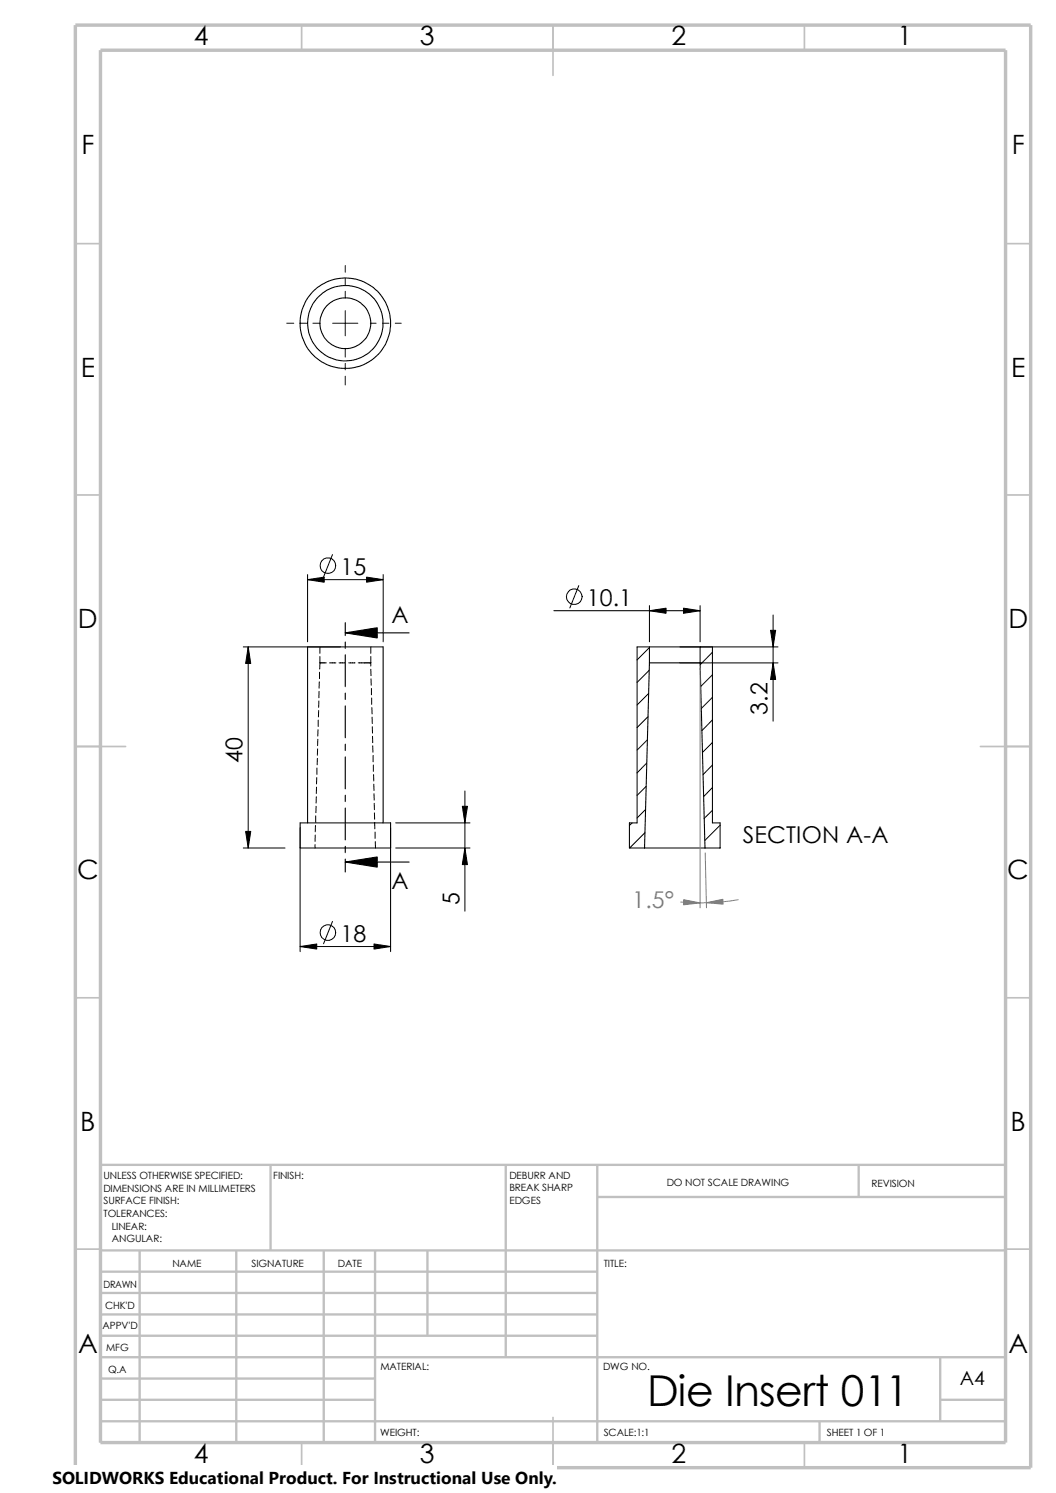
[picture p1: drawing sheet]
<svg xmlns="http://www.w3.org/2000/svg" width="210mm" height="297mm" viewBox="0 0 210 297" stroke-linecap="round" stroke-linejoin="round" font-family="sans-serif">
<g fill="none" stroke="#c0c0c0" stroke-width=".34">
<path d="M60 5v5M110 5v10M160 5v5M15 48.5h5M200 48.5h5M15 98.5h5M200 98.5h5M15 148.5h10M195 148.5h10M15 198.5h5M200 198.5h5M15 248.5h5"/>
<path d="M200 248.5h5M60 287v5M110 282v10M160 287v5"/>
</g>
<g fill="none" stroke="#c0c0c0" stroke-width=".47">
<path d="M53.8 231.7v17.1M100.6 231.7v38.3M118.8 238.1h81.2M118.8 231.7v55.3M170.8 231.7v6.4M200 231.7h-180v55.3M20 253h98.8M20 257.2h98.8M20 248.8h180M27.8 248.8v38.2M47 248.8v38.2M64.4 248.8v38.2"/>
<path d="M74.6 248.8v38.2M85 248.8v16.9M20 278.5h54.6M20 270h180M20 274.2h54.6M20 261.5h98.8M20 265.7h98.8M187 278.5h13M187 270v12.7M20 282.7h180M163 282.7v4.3"/>
</g>
<path d="M15 5h190v287h-190zM20 10h180v277h-180z" fill="none" stroke="#c0c0c0" stroke-width=".68" stroke-linecap="butt"/>
<g fill="none" stroke="#000" stroke-width=".21">
<path d="M68.7 125.9h12.7M68.7 123.9v2.5M68.7 127.7v1.3M68.7 130.3v6.3M68.7 137.9v1.2M129.2 131.9h10M129.2 128.7h10M129.2 128.7h-2.5v35h-1.5v5h3M129.2 131.9l-1 36.8M129.2 128.7v3.2M139.2 128.7h2.5v35h1.5v5h-3M139.2 131.9l1 36.8"/>
<path d="M139.2 128.7v3.2M68.7 140.4v6.4M68.7 148v1.3M68.7 150.6v6.3M68.7 158.2v1.3M59.7 163.7h18v5h-18zM61.2 163.7v-35h15v35M68.7 171.5h12.7M68.7 160.7v6.4M68.7 168.4v1.2M68.7 170.9v2.6M128.2 168.7h12"/>
<circle cx="68.7" cy="64.3" r="7.5"/>
<circle cx="68.7" cy="64.3" r="9"/>
<circle cx="68.7" cy="64.3" r="5.1"/>
</g>
<g fill="none" stroke="#000" stroke-width=".2">
<path d="M68.7 52.8v1.3M68.7 55.4v1.3M68.7 58v1.3M57 64.3h1.4M59.7 64.3h1.3M62.2 64.3h1.5M66.2 64.3h5M68.7 61.8v5M68.7 69.3v1.7M68.7 72.3v1.3M68.7 74.8v1.8M73.7 64.3h1.1"/>
<path d="M76.1 64.3h1.2M78.6 64.3h1.2M61.2 115.3h15M61.2 114.3v13.4M66.1 110.3l-1.8 4.5M76.2 114.3v13.4M115.1 116.5l-1.8 4.4M48.4 128.7h19.3M49.4 128.7v40M63.4 139.4v1.3M63.5 137.5l-.1 1.3M63.5 135.6v1.3"/>
<path d="M63.5 133.7v1.3M63.6 131.9h1.3M63.6 131.9v1.2M63.6 128.7v1.3M63.6 130.6v1.3M65.5 131.9h1.3M67.4 131.9h1.3M69.3 131.9h1.3M71.2 131.9h2.5M73.7 133.1l.1 1.3M73.7 128.7v1.3M73.7 130.6v1.9"/>
<path d="M73.8 135v1.3M73.9 136.9v1.3M73.9 138.9v1.2M110.2 121.5h29M129 138l-2.3 2.3M129.1 133.3l-2.4 2.5M129.2 128.8l-2.5 2.5M129.2 120.5v7.2M135.2 131.9h19.5M135.2 128.7h19.5M139.2 120.5v7.2M141.7 129.8l-2.4 2.4"/>
<path d="M141.7 134.2l-2.3 2.4M141.7 138.7l-2.2 2.2M153.8 122.3v21.2M62.9 158.5v1.3M62.9 156.6v1.3M63 154.7l-.1 1.3M63 152.8v1.3M63.1 150.9v1.2M63.2 149l-.1 1.2M63.2 147.1v1.2M63.2 145.2v1.2M63.3 143.3v1.2"/>
<path d="M63.4 141.4l-.1 1.2M74 140.8v1.2M74 142.7v1.2M74 144.6l.1 1.2M74.1 146.5v1.2M74.1 148.4l.1 1.2M74.2 150.3v1.3M74.3 152.2v1.3M74.3 154.1v1.3M74.3 156l.1 1.3M74.4 157.9v1.3M74.4 159.8l.1 1.3"/>
<path d="M92.5 157.4v23.9M128.5 156.4l-1.8 1.8M128.6 151.8l-1.9 2M128.7 147.2l-2 2M128.9 142.6l-2.2 2.1M141.7 143.2l-2.1 2.1M141.7 147.7l-2 2M141.7 152.2l-1.9 1.9M141.7 156.7l-1.7 1.8M48.4 168.7h8.3M59.7 164.7v24.6M62.7 168v.7"/>
<path d="M62.7 166.1v1.3M62.7 164.2v1.3M62.8 162.3v1.3M62.9 160.4l-.1 1.3M74.5 161.7v1.3M74.5 163.6v1.3M74.6 165.5v1.3M74.6 167.4l.1 1.3M77.7 164.7v24.6M78.7 163.7h14.8M78.7 168.7h14.8M125.7 163.7l-.5 .5"/>
<path d="M128.3 165.7l-3.1 3M128.4 161l-1.7 1.7M141.7 161.2l-1.7 1.6M143.2 164.2l-3 3M143.2 168.7h.1M59.7 188.3h18M66.1 183.3l-1.8 4.4"/>
<circle cx="65.2" cy="112.5" r="1.56"/>
<circle cx="114.2" cy="118.7" r="1.57"/>
<circle cx="65.2" cy="185.5" r="1.55"/>
</g>
<path d="M139.2 132.9v47.7M140.3 169.7l.2 10.9M146.8 179l-5.5 .6-5.9-.1" fill="none" stroke="#808080" stroke-width=".2"/>
<g fill="#808080" stroke="#808080" stroke-width=".2">
<path d="M136 179l3.2 .6-3.3 .4z"/>
<path d="M140.5 179.6l3.3-.7v1z"/>
</g>
<path d="M61.2 115.3l3.3-.5v1zM72.9 114.8l3.3 .5-3.3 .5zM49.4 128.7l.5 3.3h-1zM129.2 121.5l3.3-.5v1zM135.9 121l3.3 .5-3.3 .5zM153.8 131.9l.5 3.3h-1.1zM153.2 125.4h1.1l-.5 3.3zM48.9 165.4h1l-.5 3.3zM91.9 160.4h1.1l-.5 3.3zM92.5 168.7l.5 3.3h-1.1zM59.7 188.3l3.3-.5v1zM74.4 187.8l3.3 .5-3.3 .5z" fill="#000" stroke="#000" stroke-width=".2"/>
<path d="M68.7 125.9l6.3-1v2zM68.7 171.5l6.3-1v2z" fill="#000" stroke="#000" stroke-width=".21"/>
<path d="M10.4 291.5h100.4v5.5h-100.4z" fill="#fff"/>
<text font-size="8.5" x="128.7" y="279.7">Die Insert 011</text>
<g font-size="5.3">
<text x="38.5" y="9">4</text>
<text x="83.5" y="9">3</text>
<text x="133.5" y="9">2</text>
<text x="178.5" y="9">1</text>
<text x="16.2" y="30.7">F</text>
<text x="201.2" y="30.7">F</text>
<text x="16" y="75">E</text>
<text x="201.1" y="75">E</text>
<text x="15.5" y="125">D</text>
<text x="200.6" y="125">D</text>
<text x="15.3" y="175">C</text>
<text x="200.3" y="175">C</text>
<text x="16" y="225">B</text>
<text x="201" y="225">B</text>
<text x="15.5" y="269.2">A</text>
<text x="200.5" y="269.2">A</text>
<text x="38.5" y="291">4</text>
<text x="83.5" y="291">3</text>
<text x="133.5" y="291">2</text>
<text x="178.5" y="291">1</text>
</g>
<g font-size="4.6">
<text x="67.7" y="114.3">15</text>
<text x="77.9" y="124">A</text>
<text x="116.7" y="120.5">10.1</text>
<text x="152.7" y="142.2" transform="rotate(-90 152.7 142.2)">3.2</text>
<text x="48.3" y="151.8" transform="rotate(-90 48.3 151.8)">40</text>
<text x="147.7" y="167.6">SECTION A-A</text>
<text x="77.9" y="176.9">A</text>
<text x="91.4" y="180" transform="rotate(-90 91.4 180)">5</text>
<text x="67.7" y="187.3">18</text>
</g>
<text font-size="4.6" fill="#808080" x="125.7" y="180.6">1.5°</text>
<text font-size="3.9" x="190.9" y="275.5">A4</text>
<text font-size="3.4" x="10.4" y="295.2">SOLIDWORKS Educational Product. For Instructional Use Only.</text>
<g font-size="2">
<text x="20.6" y="234.6">UNLESS OTHERWISE SPECIFIED:</text>
<text x="20.6" y="237.1">DIMENSIONS ARE IN MILLIMETERS</text>
<text x="20.6" y="239.6">SURFACE FINISH:</text>
<text x="54.4" y="234.6">FINISH:</text>
<text x="101.3" y="239.5">EDGES</text>
<text x="101.3" y="234.5">DEBURR AND</text>
<text x="101.3" y="237">BREAK SHARP</text>
<text x="132.6" y="236">DO NOT SCALE DRAWING</text>
<text x="173.3" y="236.2">REVISION</text>
<text x="20.6" y="242.1">TOLERANCES:</text>
<text x="22.2" y="244.6">LINEAR:</text>
<text x="22.2" y="247.1">ANGULAR:</text>
<text x="50" y="252">SIGNATURE</text>
<text x="67.2" y="252">DATE</text>
<text x="120.1" y="252">TITLE:</text>
<text x="20.6" y="256.2">DRAWN</text>
<text x="34.3" y="252.1">NAME</text>
<text x="20.9" y="260.4">CHK'D</text>
<text x="20.4" y="264.5">APPV'D</text>
<text x="21.1" y="268.8">MFG</text>
<text x="21.5" y="273.1">Q.A</text>
<text x="75.6" y="272.5">MATERIAL:</text>
<text x="119.9" y="272.5">DWG NO.</text>
<text x="75.6" y="285.6">WEIGHT:</text>
<text x="120.1" y="285.6">SCALE:1:1</text>
<text x="164.5" y="285.6">SHEET 1 OF 1</text>
</g>
</svg>
